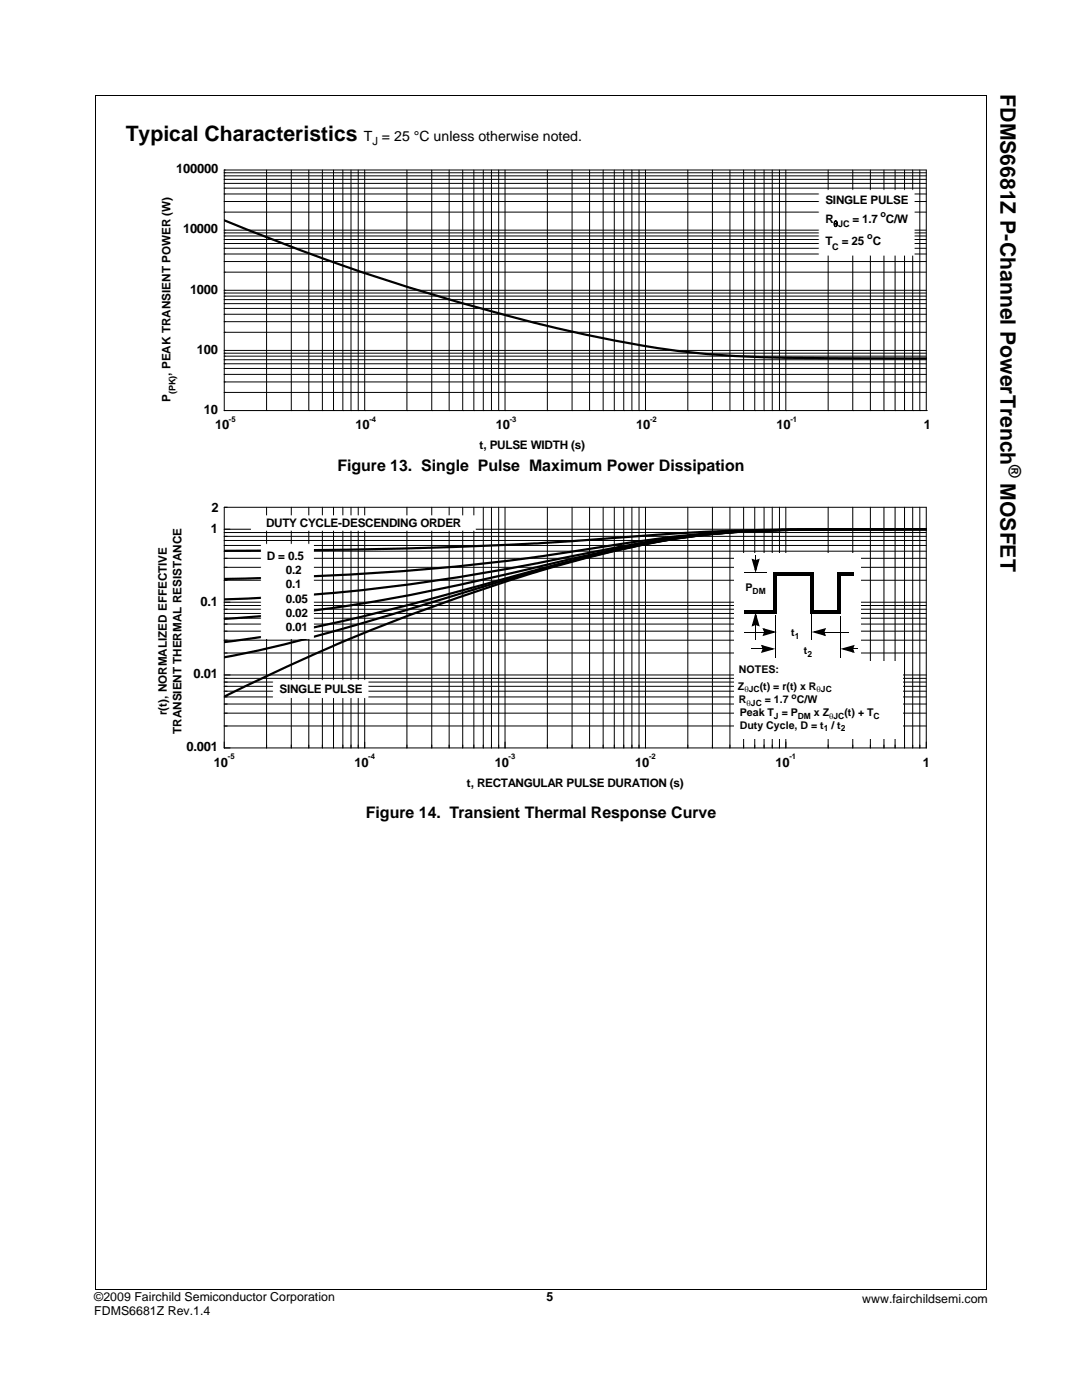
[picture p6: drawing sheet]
<svg xmlns="http://www.w3.org/2000/svg" width="216mm" height="279mm" viewBox="0 0 216 279" stroke-linecap="round" stroke-linejoin="round" font-family="sans-serif">
<path d="M19 19v238.3M19 19.1h177.9M196.8 19.1v238.2M19 257.3h177.8" fill="none" stroke="#000" stroke-width=".2"/>
<path d="M29.9 31.7h156.1v59.9h-156.1z" fill="#fff"/>
<g fill="none" stroke="#000" stroke-width=".2">
<path d="M44.7 38.7h.1M44.7 37.5h.1M44.7 36.6h.1M44.7 35.8h.1M44.7 35.1h.1M44.7 34.5h.1M44.7 33.9h.1M44.7 38.7h140.1M44.7 37.5h140.1M44.7 36.6h140.1M44.7 35.8h140.1M44.7 35.1h140.1"/>
<path d="M44.7 34.5h140.1M44.7 33.9h140.1v48M44.7 33.9v48M53.2 33.9v48M58.1 33.9v48M61.6 33.9v48M64.3 33.9v48M66.5 33.9v48M68.4 33.9v48M70 33.9v48M71.5 33.9v48M72.8 33.9v48"/>
<path d="M81.2 33.9v48M86.1 33.9v48M89.6 33.9v48M92.3 33.9v48M94.6 33.9v48M96.4 33.9v48M98.1 33.9v48M99.5 33.9v48M100.8 33.9v48M109.2 33.9v48M114.2 33.9v48M117.6 33.9v48"/>
<path d="M120.4 33.9v48M122.6 33.9v48M124.5 33.9v48M126.1 33.9v48M127.5 33.9v48M128.8 33.9v48M137.2 33.9v48M142.2 33.9v48M145.6 33.9v48M148.4 33.9v48M150.6 33.9v48M152.5 33.9v48"/>
<path d="M154.1 33.9v48M155.5 33.9v48M156.8 33.9v48M165.2 33.9v48M170.2 33.9v48M173.7 33.9v48M176.4 33.9v48M178.6 33.9v48M180.5 33.9v48M182.1 33.9v48M183.5 33.9v48M44.7 59.8h.1"/>
<path d="M44.7 59.1h.1M44.7 58.5h.1M44.7 57.9h.1M44.7 54.3h.1M44.7 52.2h.1M44.7 50.7h.1M44.7 49.6h.1M44.7 48.6h.1M44.7 47.8h.1M44.7 47.1h.1M44.7 46.5h.1M44.7 45.9h.1"/>
<path d="M44.7 42.3h.1M44.7 40.2h.1M44.7 59.8h140.1M44.7 59.1h140.1M44.7 58.5h140.1M44.7 54.3h140.1M44.7 52.2h140.1M44.7 50.7h140.1M44.7 49.6h140.1M44.7 48.6h140.1M44.7 47.8h140.1M44.7 47.1h140.1"/>
<path d="M44.7 46.5h140.1M44.7 42.3h140.1M44.7 40.2h140.1M44.7 57.9h140.1M44.7 45.9h140.1M44.7 78.3h.1M44.7 76.2h.1M44.7 74.7h.1M44.7 73.5h.1M44.7 72.6h.1M44.7 71.8h.1M44.7 71.1h.1"/>
<path d="M44.7 70.5h.1M44.7 69.9h.1M44.7 66.3h.1M44.7 64.2h.1M44.7 62.7h.1M44.7 61.6h.1M44.7 60.6h.1M44.7 78.3h140.1M44.7 76.2h140.1M44.7 74.7h140.1M44.7 73.5h140.1M44.7 72.6h140.1"/>
<path d="M44.7 71.8h140.1M44.7 71.1h140.1M44.7 70.5h140.1M44.7 66.3h140.1M44.7 64.2h140.1M44.7 62.7h140.1M44.7 61.6h140.1M44.7 60.6h140.1M44.7 69.9h140.1M44.7 81.9h.1M44.7 81.9h140.1M53.2 81.9h.1"/>
<path d="M58.1 81.9h.1M61.6 81.9h.1M64.3 81.9h.1M66.5 81.9h.1M68.4 81.9h.1M70 81.9h.1M71.5 81.9h.1M72.8 81.9h.1M81.2 81.9h.1M86.1 81.9h.1M89.6 81.9h.1M92.3 81.9h.1"/>
<path d="M94.6 81.9h.1M96.4 81.9h.1M98.1 81.9h.1M99.5 81.9h.1M100.8 81.9h.1M109.2 81.9h.1M114.2 81.9h.1M117.6 81.9h.1M120.4 81.9h.1M122.6 81.9h.1M124.5 81.9h.1M126.1 81.9h.1"/>
<path d="M127.5 81.9h.1M128.8 81.9h.1M137.2 81.9h.1M142.2 81.9h.1M145.6 81.9h.1M148.4 81.9h.1M150.6 81.9h.1M152.5 81.9h.1M154.1 81.9h.1M155.5 81.9h.1M156.8 81.9h.1M165.2 81.9h.1"/>
<path d="M170.2 81.9h.1M173.7 81.9h.1M176.4 81.9h.1M178.6 81.9h.1M180.5 81.9h.1M182.1 81.9h.1M183.5 81.9h.1M184.8 81.9h.1"/>
</g>
<path d="M44.7 44a432.8 432.8 0 0 0 77.3 23.8 188.8 188.8 0 0 0 40.9 3.7h22" fill="none" stroke="#000" stroke-width=".44"/>
<path d="M163.5 38h18.9v12.9h-18.9z" fill-rule="evenodd" fill="#fff" stroke="#fff" stroke-width=".2"/>
<path d="M29.9 99h156.1v59.9h-156.1z" fill="#fff"/>
<g fill="none" stroke="#000" stroke-width=".2">
<path d="M44.7 115.8h140.1M44.7 113.2h140.1M44.7 111.4h140.1M44.7 110h140.1M44.7 108.9h140.1M44.7 107.9h140.1M44.7 107h140.1M44.7 106.3h140.1M44.7 105.6h140.1M44.7 101.2h140.1v48.1h-140.1zM53.2 101.2v48.1M58.1 101.2v48.1"/>
<path d="M61.6 101.2v48.1M64.3 101.2v48.1M66.5 101.2v48.1M68.4 101.2v48.1M70 101.2v48.1M71.5 101.2v48.1M72.8 101.2v48.1M81.2 101.2v48.1M86.1 101.2v48.1M89.6 101.2v48.1M92.3 101.2v48.1M94.6 101.2v48.1"/>
<path d="M96.4 101.2v48.1M98.1 101.2v48.1M99.5 101.2v48.1M100.8 101.2v48.1M109.2 101.2v48.1M114.2 101.2v48.1M117.6 101.2v48.1M120.4 101.2v48.1M122.6 101.2v48.1M124.5 101.2v48.1M126.1 101.2v48.1M127.5 101.2v48.1"/>
<path d="M128.8 101.2v48.1M137.2 101.2v48.1M142.2 101.2v48.1M145.6 101.2v48.1M148.4 101.2v48.1M150.6 101.2v48.1M152.5 101.2v48.1M154.1 101.2v48.1M155.5 101.2v48.1M156.8 101.2v48.1M165.2 101.2v48.1M170.2 101.2v48.1"/>
<path d="M173.7 101.2v48.1M176.4 101.2v48.1M178.6 101.2v48.1M180.5 101.2v48.1M182.1 101.2v48.1M183.5 101.2v48.1M44.7 139.1h140.1M44.7 137.9h140.1M44.7 137h140.1M44.7 136.1h140.1M44.7 135.4h140.1M44.7 130.3h140.1"/>
<path d="M44.7 127.8h140.1M44.7 126h140.1M44.7 124.5h140.1M44.7 123.4h140.1M44.7 122.4h140.1M44.7 121.6h140.1M44.7 120.8h140.1M44.7 134.7h140.1M44.7 120.2h140.1M44.7 144.9h140.1M44.7 142.3h140.1M44.7 140.5h140.1"/>
</g>
<path d="M184.9 105.6h-.7a582.9 582.9 0 0 0-38.2 .6 182.6 182.6 0 0 0-38.8 7.9 388.7 388.7 0 0 0-62.5 24.9M184.9 105.6a875.2 875.2 0 0 0-45 .6l-14.7 1a804.9 804.9 0 0 1-64.2 2.6l-16.3 .1M184.9 105.6h-6a470.2 470.2 0 0 0-39 1 611.1 611.1 0 0 0-33.2 4.6 525.4 525.4 0 0 1-62 4.4M184.9 105.6h-6a470.7 470.7 0 0 0-34.4 .7 244.1 244.1 0 0 0-33.2 5.3 381.4 381.4 0 0 1-66.6 8M184.9 105.6h-3.4a544.3 544.3 0 0 0-34 .5 188.5 188.5 0 0 0-34.7 5.7l-3.1 .8a416.1 416.1 0 0 1-50.7 9.7l-14.3 1.2M184.9 105.6h-.7a603.5 603.5 0 0 0-38.2 .6 189.6 189.6 0 0 0-36.3 6.8l-7.4 2.1a491.8 491.8 0 0 1-47.6 11.6l-10 1.5M184.9 105.6h-.7a600.3 600.3 0 0 0-38.2 .6 186.1 186.1 0 0 0-37.8 7.4l-17.6 5.3a470.4 470.4 0 0 1-42.3 11.6l-3.6 .7" fill="none" stroke="#000" stroke-width=".44"/>
<g fill="#fff" stroke="#fff" stroke-width=".2">
<path d="M54.5 135.8h18.9v3.4h-18.9z" fill-rule="evenodd"/>
<path d="M50.2 103h44.6v2.8h-44.6z" fill-rule="evenodd"/>
<path d="M52.2 108.6h10.3v18.8h-10.3z" fill-rule="evenodd"/>
</g>
<path d="M146.5 131.9h33.7v15.6h-33.7z" fill="#fff"/>
<path d="M169.7 123.9h.9v.2h-.9zM170.6 123.9v.2z" fill="#000"/>
<g fill="#fff">
<path d="M146.5 110.6h25.2v21.2h-25.2z"/>
<path d="M146.5 110.5h25.3v.1h-25.3z"/>
<path d="M171.6 110.6h.2v21.3h-.2z"/>
<path d="M146.4 131.7h25.3v.2h-25.3z"/>
<path d="M146.4 110.5h.2v21.3h-.2z"/>
</g>
<g fill="#000">
<path d="M150.3 111.6l.5 .2v.3l-.6-.1zM150.7 111.6h.2v.4h-.2zM150.7 110.7l.2 .1zM150.7 110.8h.2v.9h-.2zM150 111.5l.4 .2 .5 1.9-.3 .1 .6-2 .3 .1-.7 .3-.1-.3 .9-.3-.8 2.9zM153 114.2l.1 .2zM154.6 114.1h7.8v.7h-7.8zM167.4 114.2h2.9v.7h-2.9zM148.5 121.7h6.5v.7h-6.5zM148.5 126l.1 .2zM149.9 129.4l.1 .2zM150.7 124.5h.2v.4h-.2z"/>
<path d="M150.7 127.5l.2 .1zM150.8 122.2l.8 2.8-.4-.2-.6-1.9 .3-.1-.5 2-.3-.1 .6-.3 .1 .3-.8 .4zM150.7 124.4l.7 .2-.1 .3-.6-.2zM152 129.4h.4v.2h-.4zM152.2 129.4l.3 .1-.2 .6-.3-.1zM151.8 128.7l2.9 .8-2.9 .8 .3-.4 1.9-.6 .1 .4-2-.6 .1-.3 .3 .6-.3 .2zM152.3 126h.4v.2h-.4zM152.5 126.1h.3l-.2 .6-.3-.1zM152.1 125.3l2.9 .8-2.9 .9 .3-.5 1.9-.5 .1 .3-2-.5 .1-.4 .3 .7-.3 .1zM154.3 114.1h.7v7.9h-.7zM154.7 122.9h.2zM161.7 114.5h.7v7.9h-.7z"/>
<path d="M161.8 122.6l.2 .1zM161.8 121.8h6v.7h-6zM164.3 126h.4v.2h-.4zM161.9 126.1l2.9-.8-.2 .5-1.9 .5-.1-.3 2 .5-.1 .4-.4-.7 .4-.1 .3 .9zM164.4 125.5l.3 .2-.2 .5h-.4zM167.1 114.2h.7v7.9h-.7zM167.6 122.9l.2 .1zM169.2 126l.1 .2zM170.1 129.4h.3v.2h-.3zM167.7 129.5l2.8-.8-.2 .4-1.9 .6-.1-.4 2 .6-.1 .3-.3-.6 .3-.2 .3 .9zM170.3 129.4h.7v.2h-.7zM170.1 128.9l.3 .1-.2 .6h-.3z"/>
<path d="M171 129.4l.1 .2z"/>
</g>
<path d="M148.5 114.3h4.5M148.6 126.1h3.8M150 129.5h2.1M150.8 124.8v2.7M154.8 122.9v8.4M161.9 122.7v5.1M164.6 126.1h4.6M167.7 123v8.2" fill="none" stroke="#000" stroke-width=".2"/>
<path d="M150.2 111.8l.6 .2 .5-.2-.5 1.9zM150.8 122.9l.5 1.8-.5-.2-.6 .2zM152.1 129l2 .5-2 .5 .3-.5zM152.4 125.6l1.9 .5-1.9 .6 .3-.6zM162.6 126.1l1.9-.5-.2 .5 .2 .6zM168.4 129.5l1.8-.5-.1 .5 .1 .5z" fill="#000"/>
<g font-size="4.2">
<text x="199.6" y="18.8" transform="rotate(90 199.6 18.8)">FDMS6681Z P-Channel PowerTrench</text>
<text x="25.1" y="28.2">Typical Characteristics</text>
<text x="199.6" y="96.4" transform="rotate(90 199.6 96.4)">MOSFET</text>
</g>
<text font-size="3.4" x="201.3" y="92.9" transform="rotate(90 201.3 92.9)">®</text>
<g font-size="3.2">
<text x="67.3" y="94">Figure 13. Single Pulse Maximum Power Dissipation</text>
<text x="73" y="163.2">Figure 14. Transient Thermal Response Curve</text>
</g>
<text font-size="2.8" x="72.6" y="28.2">T = 25 °C unless otherwise noted.</text>
<g font-size="2.6">
<text x="35.1" y="34.6">100000</text>
<text x="36.5" y="46.6">10000</text>
<text x="37.9" y="58.6">1000</text>
<text x="39.3" y="70.6">100</text>
<text x="40.7" y="82.6">10</text>
<text x="42.9" y="85.7">10</text>
<text x="70.9" y="85.7">10</text>
<text x="98.9" y="85.7">10</text>
<text x="127" y="85.7">10</text>
<text x="155" y="85.7">10</text>
<text x="184.3" y="85.7">1</text>
<text x="42.1" y="106.3">1</text>
<text x="42.2" y="102.2">2</text>
<text x="40" y="120.8">0.1</text>
<text x="38.6" y="135.4">0.01</text>
<text x="37.2" y="149.9">0.001</text>
<text x="42.7" y="153">10</text>
<text x="70.7" y="153">10</text>
<text x="98.7" y="153">10</text>
<text x="126.7" y="153">10</text>
<text x="154.7" y="153">10</text>
<text x="184.1" y="153">1</text>
</g>
<g font-size="2.5">
<text x="18.8" y="259.6">©2009 Fairchild Semiconductor Corporation</text>
<text x="18.8" y="262.4">FDMS6681Z Rev.1.4</text>
<text x="109" y="259.6">5</text>
<text x="172" y="260.1">www.fairchildsemi.com</text>
</g>
<g font-size="2.3">
<text x="164.7" y="40.7">SINGLE PULSE</text>
<text x="164.7" y="44.5">R</text>
<text x="170.1" y="44.5">= 1.7</text>
<text x="176.8" y="44.5">C/W</text>
<text x="164.7" y="48.9">T</text>
<text x="168" y="48.9">= 25</text>
<text x="174.1" y="48.9">C</text>
<text x="34" y="75" transform="rotate(-90 34 75)">, PEAK TRANSIENT POWER (W)</text>
<text x="34" y="80.2" transform="rotate(-90 34 80.2)">P</text>
<text x="95.7" y="89.7">t, PULSE WIDTH (s)</text>
<text x="53.1" y="105.2">DUTY CYCLE-DESCENDING ORDER</text>
<text x="53.3" y="111.7">D = 0.5</text>
<text x="57" y="114.5">0.2</text>
<text x="57" y="117.4">0.1</text>
<text x="57" y="120.2">0.05</text>
<text x="57" y="123.1">0.02</text>
<text x="57" y="126">0.01</text>
<text x="33.3" y="142.7" transform="rotate(-90 33.3 142.7)">r(t), NORMALIZED EFFECTIVE</text>
<text x="55.8" y="138.3">SINGLE PULSE</text>
<text x="36.2" y="146.5" transform="rotate(-90 36.2 146.5)">TRANSIENT THERMAL RESISTANCE</text>
<text x="93.2" y="157.1">t, RECTANGULAR PULSE DURATION (s)</text>
</g>
<text font-size="2.2" x="74.3" y="28.9">J</text>
<g font-size="2.1">
<text x="148.8" y="118">P</text>
<text x="157.9" y="126.9">t</text>
<text x="160.4" y="130.5">t</text>
<text x="147.3" y="137.6">Z</text>
<text x="147.4" y="134.3">NOTES:</text>
<text x="151.6" y="137.6">(t) = r(t) x R</text>
<text x="147.4" y="140.4">R</text>
<text x="147.6" y="142.9">Peak T</text>
<text x="152.6" y="140.4">= 1.7</text>
<text x="156" y="142.9">= P</text>
<text x="159" y="140.4">C/W</text>
<text x="162.4" y="142.9">x Z</text>
<text x="168.5" y="142.9">(t) + T</text>
<text x="147.6" y="145.4">Duty Cycle, D = t</text>
<text x="165.9" y="145.4">/ t</text>
</g>
<g font-size="1.8">
<text x="173.1" y="47.6">o</text>
<text x="175.7" y="43.2">o</text>
<text x="166.1" y="49.8">C</text>
<text x="35.1" y="78.7" transform="rotate(-90 35.1 78.7)">(PK)</text>
</g>
<g font-size="1.7">
<text x="166.3" y="45.2">θJC</text>
<text x="150.2" y="118.6">DM</text>
<text x="158.6" y="127.5">1</text>
<text x="161.1" y="131">2</text>
<text x="148.5" y="138.2">θJC</text>
<text x="149" y="140.9">θJC</text>
<text x="154.4" y="143.4">J</text>
<text x="157.9" y="139.5">o</text>
<text x="159.2" y="143.4">DM</text>
<text x="162.9" y="138.2">θJC</text>
<text x="165.5" y="143.4">θJC</text>
<text x="174.3" y="143.4">C</text>
<text x="164.4" y="146">1</text>
<text x="167.8" y="146">2</text>
</g>
<g font-size="1.5">
<text x="45.7" y="84.2">-5</text>
<text x="73.7" y="84.2">-4</text>
<text x="101.7" y="84.2">-3</text>
<text x="129.7" y="84.2">-2</text>
<text x="157.7" y="84.2">-1</text>
<text x="45.5" y="151.6">-5</text>
<text x="73.5" y="151.6">-4</text>
<text x="101.5" y="151.6">-3</text>
<text x="129.5" y="151.6">-2</text>
<text x="157.5" y="151.6">-1</text>
</g>
</svg>
